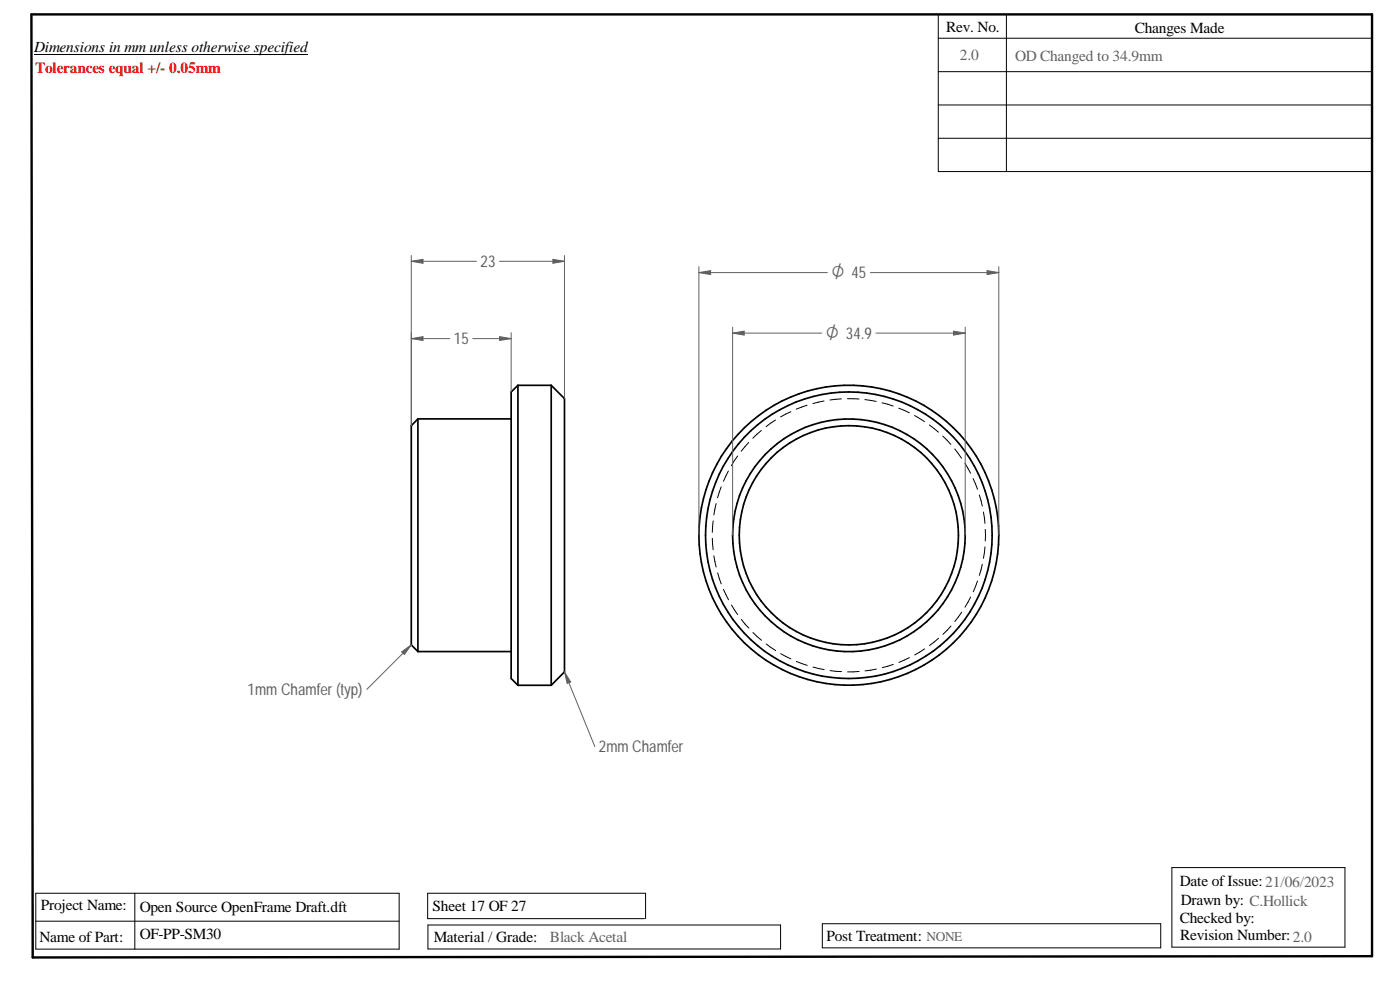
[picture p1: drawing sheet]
<svg xmlns="http://www.w3.org/2000/svg" width="420mm" height="297mm" viewBox="0 0 420 297" stroke-linecap="round" stroke-linejoin="round" font-family="sans-serif">
<path d="M9.4 4.3h402.4v282.6l-402 .4z" fill="none" stroke="#000" stroke-width=".72"/>
<g fill="none" stroke="#000" stroke-width=".3">
<path d="M10.2 16.4h82.2M281.6 11.5h130.2M281.6 4.3v47.2h130.2M302 4.3v47.2M281.6 21.5h130.2M281.6 31.5h130.2M281.6 41.5h130.2M252.5 119.7l-3.4 .3M254.3 119.6l3.5 .1M259.6 119.9l3.4 .5M221.4 136.8l-1.9 2.9M224.7 132.8l-2.2 2.6"/>
<path d="M228.5 129.2l-2.6 2.3M232.7 126l-2.8 2M237.4 123.5l-3.1 1.6M242.2 121.6l-3.2 1.2M247.3 120.3l-3.3 .8M264.7 120.9l3.3 .9M269.7 122.5l3.2 1.4M274.5 124.7l2.9 1.8M278.9 127.5l2.7 2.2M282.9 130.9l2.5 2.4M286.5 134.7l2.1 2.8M289.6 139l1.7 3"/>
<path d="M214 156.3l-.2 3.4M214.9 151.1l-.7 3.4M216.4 146.1l-1.1 3.3M218.6 141.3l-1.5 3.1M292 143.6l1.4 3.2M293.9 148.5l.9 3.3M295.1 153.6l.5 3.5M295.7 158.8v3.5M213.8 161.5l.2 3.5M214.2 166.8l.7 3.3M215.4 171.9l1 3.3M217.1 176.8l1.5 3.2"/>
<path d="M291.3 179.2l-1.7 3M293.4 174.3l-1.3 3.2M294.8 169.3l-.9 3.3M295.6 164.1l-.5 3.4M219.5 181.5l1.9 2.9M222.5 185.8l2.2 2.7M226 189.8l2.5 2.3M229.9 193.2l2.9 2M234.3 196.1l3.1 1.6M239 198.5l3.3 1.1M268.1 199.3l-3.3 1M272.9 197.3l-3.1 1.5"/>
<path d="M277.5 194.7l-3 1.8M281.7 191.5l-2.7 2.2M285.4 187.8l-2.4 2.5M288.6 183.7l-2.1 2.8M244 200.2l3.3 .7M249.1 201.2l3.4 .3M257.8 201.5l-3.4 .1M263 200.7l-3.4 .6M411.8 213.6v36.4M9.8 271.3v16M10.7 276.4h109.1M10.7 268h109.1v16.8h-109.1z"/>
<path d="M40.5 268v16.8M128.4 277.5h105.9v7.2h-105.9zM193.4 275.6h-65.1v-7.6h65.4v7.6M246.8 277.2h101.5v7.2h-101.5zM351.7 260.3h51.9v23.9h-51.9z"/>
</g>
<g fill="none" stroke="#000" stroke-width=".51">
<path d="M155.4 115.6l-2 2v86l2 2M155.4 115.6v90M155.4 115.6h10M165.4 115.6v90M165.4 115.6l4 4v82l-4 4M125.4 125.7v69.8M125.4 125.7h28M125.4 125.7l-2 2v65.8l2 2M125.4 195.5h28M155.4 205.6h10"/>
<circle cx="254.7" cy="160.6" r="32.9"/>
<circle cx="254.8" cy="160.6" r="34.9"/>
<circle cx="254.8" cy="160.6" r="45"/>
<circle cx="254.8" cy="160.6" r="43"/>
</g>
<path d="M123.4 99.8v27.9M153.4 99.8v17.8M123.4 101.6l3.5-.6v1.2z" fill="none" stroke="#606060" stroke-width=".3"/>
<path d="M123.4 101.6l3.5-.6v1.2z" fill="#606060"/>
<path d="M149.9 101l3.5 .6-3.5 .6z" fill="none" stroke="#606060" stroke-width=".3"/>
<path d="M149.9 101l3.5 .6-3.5 .6z" fill="#606060"/>
<path d="M123.4 78.4l3.5-.6v1.2zM123.4 76.7v51M169.4 76.7v42.9M123.4 101.6h11.6M141.9 101.6h11.5" fill="none" stroke="#606060" stroke-width=".3"/>
<path d="M123.4 78.4l3.5-.6v1.2z" fill="#606060"/>
<path d="M165.9 77.8l3.5 .6-3.5 .6z" fill="none" stroke="#606060" stroke-width=".3"/>
<path d="M165.9 77.8l3.5 .6-3.5 .6z" fill="#606060"/>
<path d="M123.4 78.4h19.6M149.9 78.4h19.5M209.8 80v80.6M296.2 81.2l3.6 .6-3.6 .6zM299.8 80v80.6" fill="none" stroke="#606060" stroke-width=".3"/>
<path d="M296.2 81.2l3.6 .6-3.6 .6z" fill="#606060"/>
<path d="M209.8 81.8l3.5-.6v1.2z" fill="none" stroke="#606060" stroke-width=".3"/>
<path d="M209.8 81.8l3.5-.6v1.2z" fill="#606060"/>
<path d="M209.8 81.8h38.5M219.9 98.2v62.4M261.2 81.8h38.6M286.2 99.4l3.5 .5-3.5 .6zM289.7 98.2v62.4" fill="none" stroke="#606060" stroke-width=".3"/>
<path d="M286.2 99.4l3.5 .5-3.5 .6z" fill="#606060"/>
<path d="M219.9 99.9l3.4-.5v1.1z" fill="none" stroke="#606060" stroke-width=".3"/>
<path d="M219.9 99.9l3.4-.5v1.1z" fill="#606060"/>
<path d="M219.9 99.9h26.7M262.9 99.9h26.8M123.4 193.5l-13.3 13.3" fill="none" stroke="#606060" stroke-width=".3"/>
<path d="M120.6 195.6l2.8-2.1-2 2.9z" fill="#606060"/>
<path d="M120.6 195.6l2.8-2.1-2 2.9zM169.4 201.6l9.1 22.4" fill="none" stroke="#606060" stroke-width=".3"/>
<path d="M169.4 201.6l1.9 3-1.1 .5z" fill="#606060"/>
<path d="M169.4 201.6l1.9 3-1.1 .5z" fill="none" stroke="#606060" stroke-width=".3"/>
<g font-size="5.4" fill="#606060">
<text x="249.5" y="83.5">O 45</text>
<text x="247.9" y="101.7">O 34.9</text>
</g>
<g font-size="4.9" fill="#606060">
<text x="144.2" y="80.1">23</text>
<text x="136.2" y="103.3">15</text>
<text x="74.3" y="208.6">1mm Chamfer (typ)</text>
<text x="179.7" y="225.7">2mm Chamfer</text>
</g>
<g font-size="4.6">
<text x="284" y="9.6">Rev. No.</text>
<text x="340.6" y="9.9">Changes Made</text>
<text x="10.2" y="15.7">Dimensions in mm unless otherwise specified</text>
<text x="354.1" y="265.7">Date of Issue:21/06/2023</text>
<text x="12.3" y="273.1">Project Name:</text>
<text x="41.9" y="273.7">Open Source OpenFrame Draft.dft</text>
<text x="129.8" y="273.4">Sheet 17 OF 27</text>
<text x="354.4" y="271.4">Drawn by: C.Hollick</text>
<text x="41.9" y="281.9">OF-PP-SM30</text>
<text x="354.1" y="276.9">Checked by:</text>
<text x="11.9" y="282.7">Name of Part:</text>
<text x="130.2" y="282.6">Material / Grade:</text>
<text x="248" y="282.2">Post Treatment:</text>
<text x="354.2" y="282.2">Revision Number:2.0</text>
</g>
<text font-size="4.6" fill="#f00" x="10.5" y="21.9">Tolerances equal +/- 0.05mm</text>
<g font-size="4.6" fill="#606060">
<text x="288" y="18.1">2.0</text>
<text x="304.6" y="18.2">OD Changed to 34.9mm</text>
<text x="165" y="282.6">Black Acetal</text>
</g>
<text font-size="4" fill="#606060" x="278.1" y="282.3">NONE</text>
</svg>
